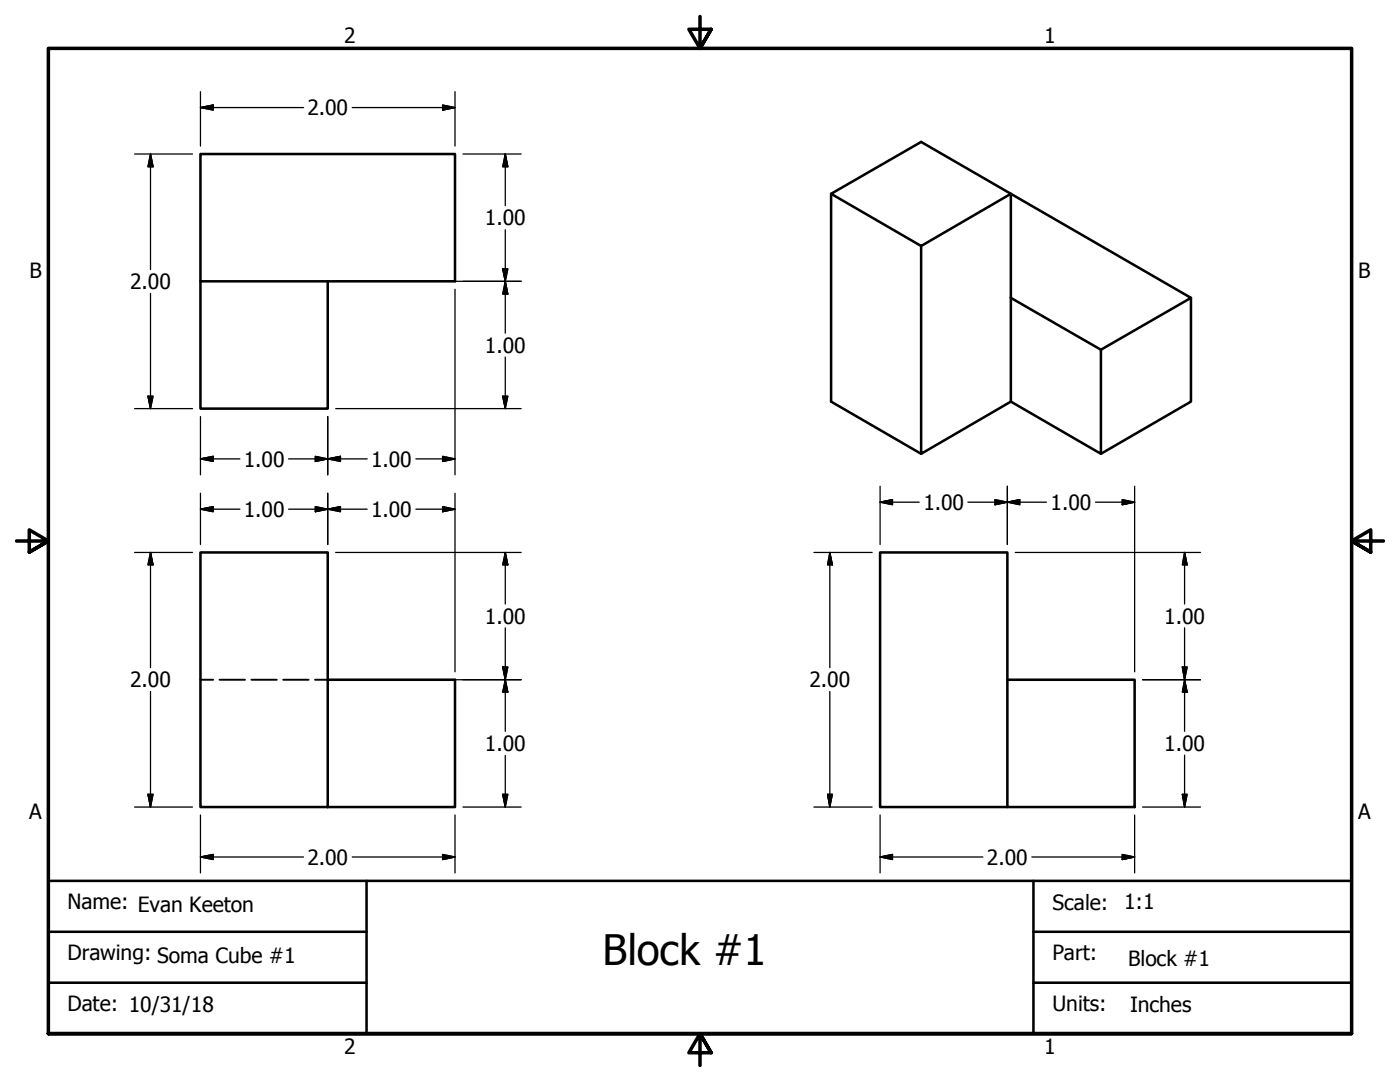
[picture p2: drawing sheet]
<svg xmlns="http://www.w3.org/2000/svg" width="279mm" height="216mm" viewBox="0 0 279 216" stroke-linecap="round" stroke-linejoin="round" font-family="sans-serif">
<g fill="none" stroke="#000" stroke-width=".51">
<path d="M40 30.7h50.8v25.4h-50.8zM165.9 38.7v41.4l17.9 10.5M40 56.1v25.4h25.4v-25.4M183.8 49.1v41.5l17.9-10.5M201.7 59.4v-20.7l-17.9-10.4-17.9 10.4 17.9 10.4 17.9-10.4 36 20.7-18 10.4M201.7 59.4l18 10.4M201.7 59.4v20.7M237.7 59.4v20.7l-18 10.5M219.7 69.8v20.8l-18-10.5M40 110.2h25.4v50.8h-25.4zM65.4 135.6h25.4v25.4h-25.4M201 135.6h25.4v25.4h-25.4z"/>
<path d="M201 135.6v-25.4h-25.4v50.8h25.4M9.7 175.8h260v30.4h-260zM73.2 175.8v30.4M206.2 175.8v30.4M9.7 196.1h63.5M9.7 185.9h63.5M206.2 196.1h63.5M206.2 185.9h63.5"/>
</g>
<path d="M40 135.6h2.5M43.8 135.6h5.1M50.2 135.6h5M56.5 135.6h5.1M62.9 135.6h2.5" fill="none" stroke="#000" stroke-width=".38"/>
<path d="M139.7 3.3v6.4l-2.2-3.9h4.4l-2.2 3.9 2.2-3.9M3.3 107.9h6.4l-3.9-2.2v4.5l3.9-2.3-3.9 2.3M276.1 107.9h-6.4l3.9-2.2v4.5l-3.9-2.3 3.9 2.3M9.7 206.2v-196.5h260v196.5h-260h260M141.9 210.1l-2.2-3.9 2.2 3.9h-4.4l2.2-3.9v6.4" fill="none" stroke="#000" stroke-width=".7"/>
<g fill="none" stroke="#000" stroke-width=".25">
<path d="M40 18.3v10.8M90.8 18.3v10.8M26.9 30.7h11.5M30 30.7l.5 2.6h-1zM30 30.7v23.1M40 21.5l2.5-.5v1zM40 21.5h20.6M70.3 21.5h20.5M88.3 21l2.5 .5-2.5 .5zM92.4 30.7h11.6M100.8 30.7l.5 2.6h-1zM100.8 30.7v10.3"/>
<path d="M30 58.5v23M67 56.1h37M90.8 57.7v37M100.3 53.7h1l-.5 2.4zM100.8 56.1l.5 2.6h-1zM100.8 45.8v20.7M29.5 79.1h1l-.5 2.4zM100.3 79.1h1l-.5 2.4zM100.8 71.2v10.3M26.9 81.5h11.5M40 91.6l2.5-.5v1zM40 83.1v11.6"/>
<path d="M40 98.4v10.2M40 91.6h7.9M57.6 91.6h15.7M62.9 91.1l2.5 .5-2.5 .5zM65.4 91.6l2.5-.5v1zM65.4 83.1v11.6M65.4 98.4v10.2M67 81.5h37M83 91.6h7.8M88.3 91.1l2.5 .5-2.5 .5zM90.8 98.4v35.6M175.6 97v11.6"/>
<path d="M198.6 99.7l2.4 .5-2.4 .5zM201 97v11.6M224 99.7l2.4 .5-2.4 .5zM226.4 97v37M26.9 110.2h11.5M30 110.2l.5 2.5h-1zM30 110.2v23M40 101.6l2.5-.5v1zM40 101.6h7.9M57.6 101.6h15.7M62.9 101.1l2.5 .5-2.5 .5zM65.4 101.6l2.5-.5v1z"/>
<path d="M67 110.2h37M83 101.6h7.8M88.3 101.1l2.5 .5-2.5 .5zM100.8 110.2l.5 2.5h-1zM100.8 110.2v10.3M162.4 110.2h11.7M165.6 110.2l.5 2.5h-.9zM165.6 110.2v23M175.6 100.2l2.5-.5v1zM175.6 100.2h7.9M193.2 100.2h15.7M201 100.2l2.5-.5v1z"/>
<path d="M202.6 110.2h37M218.6 100.2h7.8M236.4 110.2l.5 2.5h-.9zM236.4 110.2v10.3M30 138v23M67 135.6h37M100.3 133.1h1l-.5 2.5zM100.8 135.6l.5 2.5h-1zM100.8 125.3v20.6M165.6 138v23M228 135.6h11.6M236 133.1h.9l-.5 2.5z"/>
<path d="M236.4 135.6l.5 2.5h-.9zM236.4 125.3v20.6M29.5 158.5h1l-.5 2.5zM100.3 158.5h1l-.5 2.5zM100.8 150.7v10.3M165.2 158.5h.9l-.5 2.5zM236 158.5h.9l-.5 2.5zM236.4 150.7v10.3M26.9 161h11.5M40 171l2.5-.5v1zM40 162.6v11.6M40 171h20.6"/>
<path d="M70.3 171h20.5M88.3 170.5l2.5 .5-2.5 .5zM90.8 162.6v11.6M92.4 161h11.6M162.4 161h11.7M175.6 171l2.5-.5v1zM175.6 171h20.6M175.6 162.6v11.6M205.9 171h20.5M224 170.5l2.4 .5-2.4 .5zM226.4 162.6v11.6M228 161h11.6"/>
</g>
<g fill="#000" stroke="#000" stroke-width=".25">
<path d="M30 30.7l.5 2.6zM30 30.7l.5 2.6h-1zM40 21.5l2.5-.5zM40 21.5l2.5-.5v1zM88.3 22l2.5-.5zM88.3 21l2.5 .5-2.5 .5zM100.8 30.7l.5 2.6zM100.8 30.7l.5 2.6h-1zM100.3 53.7l.5 2.4zM100.3 53.7h1l-.5 2.4zM100.8 56.1l.5 2.6zM100.8 56.1l.5 2.6h-1z"/>
<path d="M29.5 79.1l.5 2.4zM29.5 79.1h1l-.5 2.4zM100.3 79.1l.5 2.4zM100.3 79.1h1l-.5 2.4zM40 91.6l2.5-.5zM40 91.6l2.5-.5v1zM62.9 92.1l2.5-.5zM62.9 91.1l2.5 .5-2.5 .5zM65.4 91.6l2.5-.5zM65.4 91.6l2.5-.5v1zM88.3 92.1l2.5-.5zM88.3 91.1l2.5 .5-2.5 .5z"/>
<path d="M175.6 100.2l2.5-.5zM175.6 100.2l2.5-.5v1zM201 100.2l2.5-.5zM201 100.2l2.5-.5v1zM30 110.2l.5 2.5zM30 110.2l.5 2.5h-1zM40 101.6l2.5-.5zM40 101.6l2.5-.5v1zM62.9 102.1l2.5-.5zM62.9 101.1l2.5 .5-2.5 .5zM65.4 101.6l2.5-.5zM65.4 101.6l2.5-.5v1z"/>
<path d="M88.3 102.1l2.5-.5zM88.3 101.1l2.5 .5-2.5 .5zM100.8 110.2l.5 2.5zM100.8 110.2l.5 2.5h-1zM165.6 110.2l.5 2.5zM165.6 110.2l.5 2.5h-.9zM198.6 100.7l2.4-.5zM198.6 99.7l2.4 .5-2.4 .5zM224 100.7l2.4-.5zM224 99.7l2.4 .5-2.4 .5zM236.4 110.2l.5 2.5zM236.4 110.2l.5 2.5h-.9z"/>
<path d="M100.3 133.1l.5 2.5zM100.3 133.1h1l-.5 2.5zM100.8 135.6l.5 2.5zM100.8 135.6l.5 2.5h-1zM236 133.1l.4 2.5zM236 133.1h.9l-.5 2.5zM236.4 135.6l.5 2.5zM236.4 135.6l.5 2.5h-.9zM29.5 158.5l.5 2.5zM29.5 158.5h1l-.5 2.5zM100.3 158.5l.5 2.5zM100.3 158.5h1l-.5 2.5z"/>
<path d="M165.2 158.5l.4 2.5zM165.2 158.5h.9l-.5 2.5zM236 158.5l.4 2.5zM236 158.5h.9l-.5 2.5zM40 171l2.5-.5zM40 171l2.5-.5v1zM88.3 171.5l2.5-.5zM88.3 170.5l2.5 .5-2.5 .5zM175.6 171l2.5-.5zM175.6 171l2.5-.5v1zM224 171.5l2.4-.5zM224 170.5l2.4 .5-2.4 .5z"/>
</g>
<text font-size="8.4" x="120.3" y="192.6">Block #1</text>
<g font-size="4.2">
<text x="68.7" y="8.6">2</text>
<text x="208.4" y="8.6">1</text>
<text x="61.3" y="23">2.00</text>
<text x="96.8" y="45">1.00</text>
<text x="5.9" y="55.5">B</text>
<text x="26" y="57.7">2.00</text>
<text x="271.1" y="55.5">B</text>
<text x="96.8" y="70.4">1.00</text>
<text x="48.6" y="93.1">1.00</text>
<text x="74" y="93.1">1.00</text>
<text x="184.3" y="101.7">1.00</text>
<text x="209.7" y="101.7">1.00</text>
<text x="48.6" y="103.1">1.00</text>
<text x="74" y="103.1">1.00</text>
<text x="96.8" y="124.5">1.00</text>
<text x="232.3" y="124.5">1.00</text>
<text x="26" y="137.2">2.00</text>
<text x="161.5" y="137.2">2.00</text>
<text x="96.8" y="149.9">1.00</text>
<text x="232.3" y="149.9">1.00</text>
<text x="5.8" y="163.4">A</text>
<text x="271" y="163.4">A</text>
<text x="61.3" y="172.5">2.00</text>
<text x="197" y="172.5">2.00</text>
<text x="13.5" y="181.4">Name: Evan Keeton</text>
<text x="210.1" y="181.5">Scale:</text>
<text x="224.3" y="181.4">1:1</text>
<text x="13.5" y="191.5">Drawing: Soma Cube #1</text>
<text x="210.1" y="191.5">Part:</text>
<text x="225.2" y="192.7">Block #1</text>
<text x="13.5" y="201.7">Date: 10/31/18</text>
<text x="210.1" y="201.7">Units:</text>
<text x="225.6" y="201.9">Inches</text>
<text x="68.7" y="210.3">2</text>
<text x="208.4" y="210.3">1</text>
</g>
</svg>
